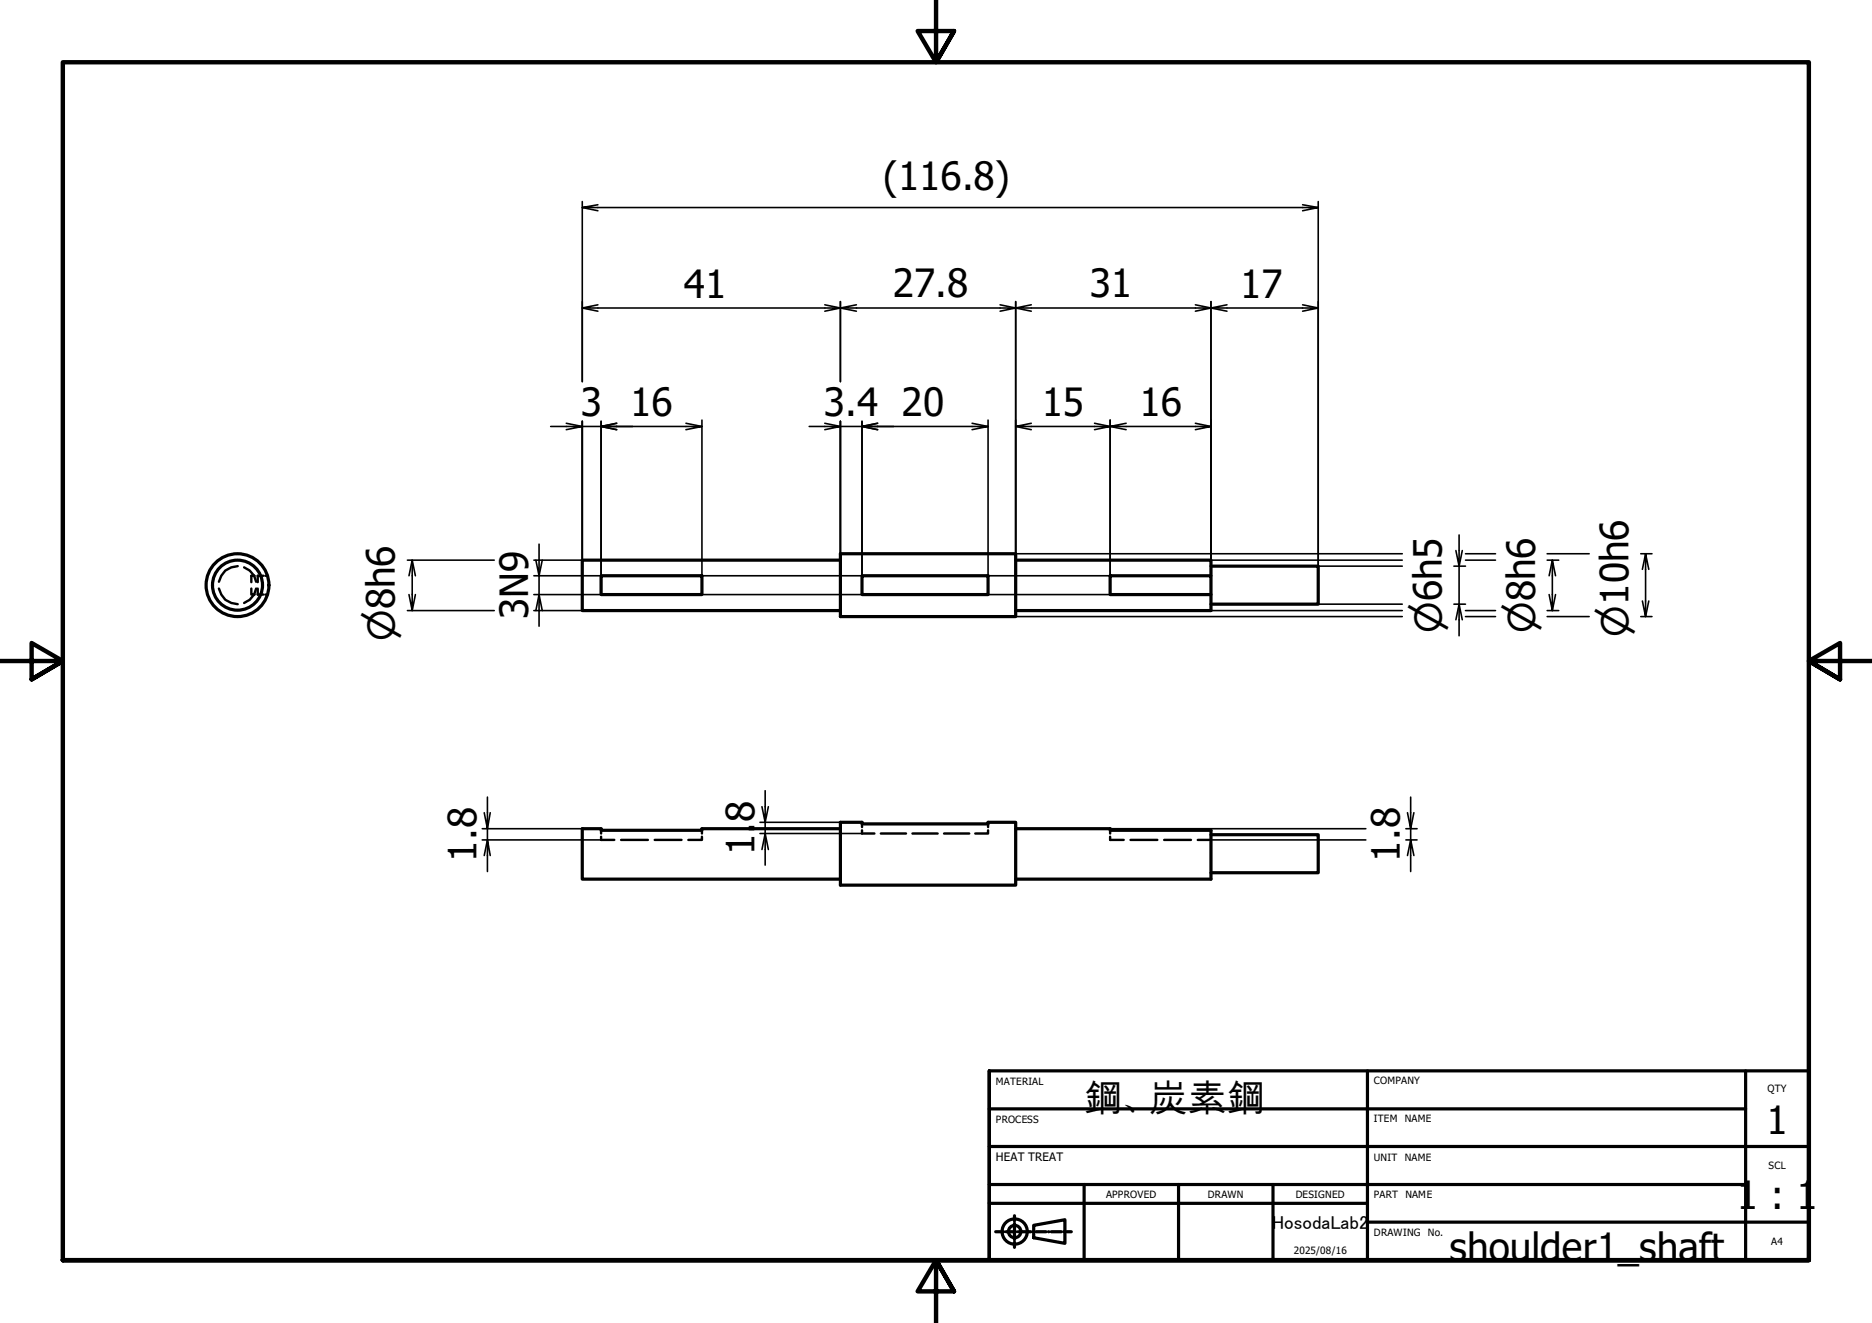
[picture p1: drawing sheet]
<svg xmlns="http://www.w3.org/2000/svg" width="297mm" height="210mm" viewBox="0 0 297 210" stroke-linecap="round" stroke-linejoin="round" font-family="sans-serif">
<!-- layer: Visible (ISO) -->
<g fill="none" stroke="#000" stroke-width=".51">
<path d="M95.4 91.3h16v3h-16zM133.3 88.9h-40.9v8h40.9M133.3 87.9h27.9v9.9h-27.9zM136.8 91.3h20v3h-20zM161.2 88.9h31v2.4M176.1 91.3h16.1v3h-16.1zM192.2 89.8h17v6.1h-17M192.2 94.3v2.6h-31M133.3 131.5h-21.9v.2h-16v-.2h-3v8h40.9M133.3 130.5h3.5v.2h20v-.2h4.4v9.9h-27.9zM161.2 131.5h14.9v.2h16.1v7.8h-31M192.2 132.4h17v6.1h-17"/>
<circle cx="37.7" cy="92.8" r="5"/>
<circle cx="37.7" cy="92.8" r="4"/>
</g>
<!-- layer: Hidden (ISO) -->
<g fill="none" stroke="#000" stroke-width=".38">
<path d="M34.7 93.4a2.97 2.97 0 0 0 3 2.5M37.7 89.8a2.97 2.97 0 0 0-3 2.5M38.7 90l.9 .5 .7 .8 .3 1M39.9 93.4v.9h.5M40.4 91.3h-.5v1.1M40.6 93.4l-.3 .9-.7 .9-.9 .5M40.9 93.4v.9h.9M41.8 91.3h-.9v1.1M42.1 94.3h.4M42.1 91.3h.4M95.4 132.8v.5h2.1M95.4 131.7v.5"/>
<path d="M98.6 133.3h4.2M103.9 133.3h4.2M111.4 132.8v.5h-2.2M111.4 131.7v.5M136.8 130.7v.5M136.8 131.7v.5h1.9M139.8 132.2h4M144.8 132.2h4M149.8 132.2h4M156.8 131.7v.5h-2.1M156.8 130.7v.5M176.1 132.8v.5h2.2"/>
<path d="M176.1 131.7v.5M179.4 133.3h4.2M184.7 133.3h4.3M190.1 133.3h2.1"/>
</g>
<!-- layer: Border (ISO) -->
<path d="M148.5 -.1v10l-2.9-5h5.8l-2.9 5 2.9-5M0 104.9h10l-5-2.9v5.8l5-2.9-5 2.9M297 104.9h-10l5-2.9v5.8l-5-2.9 5 2.9M10 199.9v-190h277v190h-277h277M151.4 204.9l-2.9-5 2.9 5h-5.8l2.9-5v10" fill="none" stroke="#000" stroke-width=".7"/>
<!-- layer: Title (ISO) -->
<g fill="none" stroke="#000" stroke-width=".51">
<path d="M157 169.9h130v30h-130M157 175.9h120M217 169.9v30M277 169.9v30M157 199.9v-30v30M157 190.9h60M157 187.9h120M157 181.9h130M158 195.4h.7M159.2 195.4h.1M159.6 195.4h1.6M161 192.9v.8"/>
<path d="M161 194.1v.1M161 194.6v1.6M161 196.6v.1M161 197.1v.8M161.5 195.4h.1M162.1 195.4h1.5M164 195.4h.1M164 194.4l5-.9v3.8l-5-.9zM164.4 195.4h1.6M166.4 195.4h.1M166.8 195.4h1.6M168.8 195.4h.1"/>
<path d="M169.2 195.4h.8M172 187.9v12M187 187.9v12M202 187.9v12M217 193.9h70"/>
<circle cx="161" cy="195.4" r="2"/>
<circle cx="161" cy="195.4" r=".98"/>
</g>
<!-- layer: Dimension (ISO) -->
<g fill="none" stroke="#000" stroke-width=".25">
<path d="M92.4 32v28.6M92.4 32.9l2.5 .5M94.9 32.5l-2.5 .4h116.8l-2.5 .5M206.7 32.5l2.5 .4M209.2 32v57.8h13.3M92.4 48.9l2.5 .5M94.9 48.4l-2.5 .5h40.9l-2.4 .5M130.9 48.4l5 1M133.3 47.9v12.7M135.9 48.4l-2.6 .5h27.9l-2.5 .5M158.7 48.4l4.9 1M161.2 47.9v40h61.3"/>
<path d="M163.6 48.4l-2.4 .5h31l-2.5 .5M189.7 48.4l5 1M192.2 47.9v43.4M194.7 48.4l-2.5 .5h17l-2.5 .5M206.7 48.4l2.5 .5M87.4 67.7h5l-2.5 .5M89.9 67.2l2.5 .5h3l2.5 .5M92.4 66.8v22.1h-7.7M95.4 66.8v24.5M97.9 67.2l-2.5 .5h16l-2.6 .5M108.8 67.2l2.6 .5M111.4 66.6v24.7"/>
<path d="M128.4 67.7h4.9l-2.4 .5M130.9 67.2l2.4 .5h3.5l2.5 .5M133.3 66.8v21.1M136.8 66.8v24.5M139.3 67.2l-2.5 .5h20l-2.6 .5M154.2 67.2l2.6 .5M156.8 66.6v24.7M161.2 67.7l2.4 .5M163.6 67.2l-2.4 .5h14.9l-2.4 .5M173.7 67.2l5 1M176.1 66.6v24.7h-91.4M178.7 67.2l-2.6 .5h16.1l-2.5 .5"/>
<path d="M189.7 67.2l2.5 .5M64.6 88.9h13.8M64.6 96.9h13.8M65.4 88.9l-.5 2.4M65.9 91.3l-.5-2.4v8l-.5-2.6M65.9 94.3l-.5 2.6M84.7 96.9h7.7M84.7 94.3h91.4M85.5 86.3v5l-.5-2.4M86 96.9l-.5-2.6v5M86 88.9l-.5 2.4v3l-.5 2.6M161.2 97.8h61.3"/>
<path d="M192.2 88.9h30.3M192.2 96.9h30.3M209.2 95.9h13.3M230.7 89.8h1.8M230.7 95.9h1.8M231.5 84.9v4.9l-.5-2.5M232 98.3l-.5-2.4v5M232 87.3l-.5 2.5v6.1l-.5 2.4M232.5 97.8h4.8M232.5 87.9h4.8M232.5 88.9h4.8M232.5 96.9h4.8"/>
<path d="M245.5 97.8h6.7M245.5 87.9h6.7M245.5 88.9h1.8M245.5 96.9h1.8M246.3 88.9l-.5 2.4M246.8 91.3l-.5-2.4v8l-.5-2.6M246.8 94.3l-.5 2.6M260.3 97.8h1.8M260.3 87.9h1.8M261.1 87.9l-.5 2.4M261.6 90.3l-.5-2.4v9.9l-.5-2.5M261.6 95.3l-.5 2.5"/>
<path d="M76.5 131.5h15.9M76.5 133.3h18.9M77.3 126.5v5l-.5-2.6M77.8 135.7l-.5-2.4v5M77.8 128.9l-.5 2.6v1.8l-.5 2.4M120.6 130.5h12.7M120.6 132.2h16.2M121.4 125.4v5.1l-.5-2.5M121.9 134.8l-.5-2.6v5.1M121.9 128l-.5 2.5v1.7l-.5 2.6M176.1 131.5h40.6M192.2 133.3h24.5"/>
<path d="M223.1 131.5h1.8M223.1 133.3h1.8M223.8 126.5v5l-.5-2.6M224.3 135.7l-.5-2.4v5M224.3 128.9l-.5 2.6v1.8l-.5 2.4"/>
</g>
<g font-size="6.2">
<text x="140.1" y="30.1">(116.8)</text>
<text x="108.5" y="47.3">41</text>
<text x="141.7" y="47.2">27.8</text>
<text x="172.9" y="47.2">31</text>
<text x="196.8" y="47.3">17</text>
<text x="92.1" y="65.9">3</text>
<text x="100" y="65.9">16</text>
<text x="130.7" y="65.9">3.4</text>
<text x="143.1" y="65.9">20</text>
<text x="165.3" y="65.9">15</text>
<text x="180.8" y="65.9">16</text>
<text x="83.8" y="98.3" transform="rotate(-90 83.8 98.3)">3N9</text>
<text x="119.7" y="130.4" transform="rotate(-90 119.7 130.4)">8</text>
<text x="75.6" y="136.7" transform="rotate(-90 75.6 136.7)">1.8</text>
<text x="119.7" y="135.7" transform="rotate(-90 119.7 135.7)">1.</text>
<text x="222.1" y="136.7" transform="rotate(-90 222.1 136.7)">1.8</text>
<text x="172" y="176.4">鋼、炭素鋼</text>
<text x="280.3" y="179.9">1</text>
<text x="275.6" y="191.9">1 : 1</text>
<text x="230" y="200.1">shoulder1_shaft</text>
</g>
<g font-size="5.8">
<text x="62.7" y="101.7" transform="rotate(-90 62.7 101.7)">⌀8h6</text>
<text x="228.8" y="100.5" transform="rotate(-90 228.8 100.5)">⌀6h5</text>
<text x="243.6" y="100.5" transform="rotate(-90 243.6 100.5)">⌀8h6</text>
<text x="258.4" y="101" transform="rotate(-90 258.4 101)">⌀10h6</text>
</g>
<text font-size="3" x="201.9" y="194.9">HosodaLab2</text>
<text font-size="1.8" x="158" y="184.2">HEAT TREAT</text>
<g font-size="1.6">
<text x="158" y="172.1">MATERIAL</text>
<text x="218" y="172">COMPANY</text>
<text x="280.5" y="173.3">QTY</text>
<text x="158" y="178.2">PROCESS</text>
<text x="218" y="178.1">ITEM</text>
<text x="222.9" y="178.1">NAME</text>
<text x="218" y="184.1">UNIT</text>
<text x="222.9" y="184.1">NAME</text>
<text x="280.6" y="185.5">SCL</text>
<text x="175.5" y="190">APPROVED</text>
<text x="191.6" y="190">DRAWN</text>
<text x="205.6" y="190">DESIGNED</text>
<text x="218" y="190.1">PART</text>
<text x="223" y="190.1">NAME</text>
<text x="218" y="196.1">DRAWING</text>
<text x="226.6" y="196.1">No.</text>
<text x="281.1" y="197.5">A4</text>
<text x="205.3" y="198.9">2025/08/16</text>
</g>
</svg>
